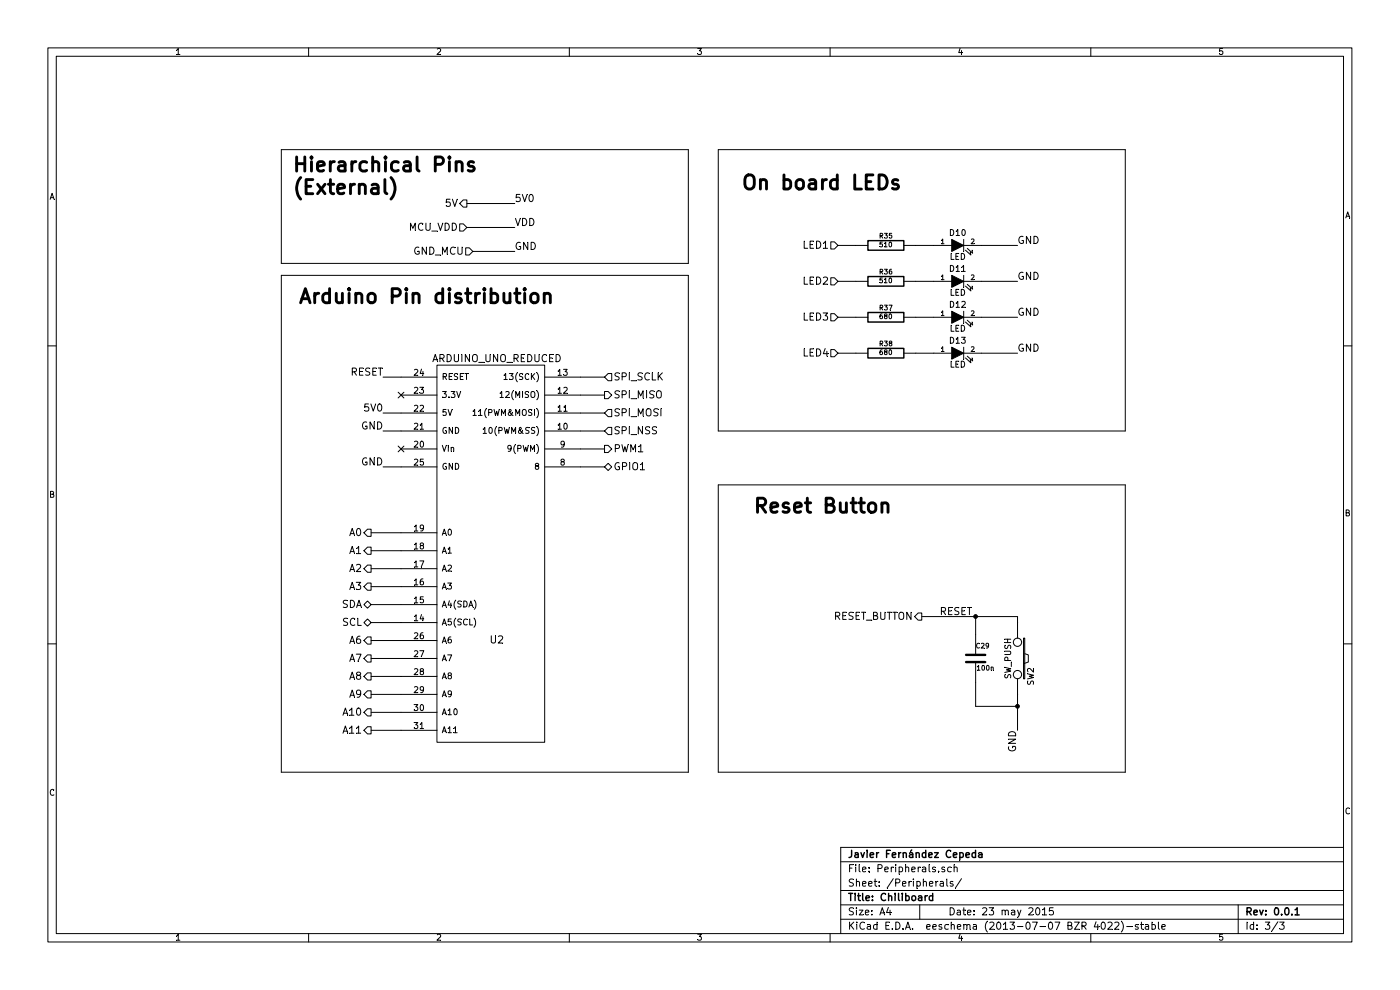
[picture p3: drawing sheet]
EESchema Schematic File Version 2
LIBS:power
LIBS:device
LIBS:transistors
LIBS:conn
LIBS:linear
LIBS:regul
LIBS:74xx
LIBS:cmos4000
LIBS:adc-dac
LIBS:memory
LIBS:xilinx
LIBS:special
LIBS:microcontrollers
LIBS:dsp
LIBS:microchip
LIBS:analog_switches
LIBS:motorola
LIBS:texas
LIBS:intel
LIBS:audio
LIBS:interface
LIBS:digital-audio
LIBS:philips
LIBS:display
LIBS:cypress
LIBS:siliconi
LIBS:opto
LIBS:atmel
LIBS:contrib
LIBS:valves
LIBS:ComponentLib
LIBS:ChefLib
LIBS:Chiliboard-cache
EELAYER 27 0
EELAYER END
$Descr A4 11693 8268
encoding utf-8
Sheet 3 3
Title "Chiliboard"
Date "23 may 2015"
Rev "0.0.1"
Comp "Javier Fernández Cepeda"
Comment1 ""
Comment2 ""
Comment3 ""
Comment4 ""
$EndDescr
Text HLabel 3950 2100 0    60   Input ~ 0
GND_MCU
Wire Wire Line
	3950 2100 4300 2100
Text Label 4300 2100 0    60   ~ 0
GND
$Comp
L SW_PUSH SW2
U 1 1
P 8500 5500
F 0 "SW2" H 8650 5610 50  0000 C CNN
F 1 "SW_PUSH" H 8500 5420 50  0000 C CNN
F 2 "~" H 8500 5500 60  0000 C CNN
F 3 "~" H 8500 5500 60  0000 C CNN
	1    8500 5500
	0    1    1    0   
$EndComp
$Comp
L C C29
U 1 1
P 8150 5500
F 0 "C29" H 8150 5600 40  0000 L CNN
F 1 "100n" H 8156 5415 40  0000 L CNN
F 2 "~" H 8188 5350 30  0000 C CNN
F 3 "~" H 8150 5500 60  0000 C CNN
	1    8150 5500
	1    0    0    -1  
$EndComp
Text Label 8500 6100 3    60   ~ 0
GND
Wire Wire Line
	8500 5800 8500 6100
Text HLabel 7700 5150 0    60   Output ~ 0
RESET_BUTTON
Wire Wire Line
	8500 5150 8500 5200
Wire Wire Line
	8150 5300 8150 5150
Wire Wire Line
	7700 5150 8500 5150
Wire Wire Line
	8150 5700 8150 5900
Wire Wire Line
	8150 5900 8500 5900
Connection ~ 8500 5900
Connection ~ 8150 5150
Text Label 7850 5150 0    60   ~ 0
RESET
Text Label 3200 3150 2    60   ~ 0
RESET
Wire Wire Line
	3350 3150 3200 3150
Text HLabel 3900 1700 0    60   Output ~ 0
5V
Text Label 4300 1700 0    60   ~ 0
5V0
Wire Wire Line
	3900 1700 4300 1700
Text Label 3200 3450 2    60   ~ 0
5V0
Wire Wire Line
	3350 3450 3200 3450
Text Label 3200 3600 2    60   ~ 0
GND
Text Label 3200 3900 2    60   ~ 0
GND
Wire Wire Line
	3200 3600 3350 3600
Text HLabel 5050 3150 2    60   Input ~ 0
SPI_SCLK
Text HLabel 5050 3300 2    60   Output ~ 0
SPI_MISO
Text HLabel 5050 3450 2    60   Input ~ 0
SPI_MOSI
Text HLabel 5050 3600 2    60   Input ~ 0
SPI_NSS
Text HLabel 5050 3750 2    60   Output ~ 0
PWM1
Text HLabel 3100 5200 0    60   BiDi ~ 0
SCL
Text HLabel 3100 5050 0    60   BiDi ~ 0
SDA
Text HLabel 3100 4450 0    60   Output ~ 0
A0
Text HLabel 3100 4600 0    60   Output ~ 0
A1
Text HLabel 3100 4750 0    60   Output ~ 0
A2
Text HLabel 3100 4900 0    60   Output ~ 0
A3
Wire Wire Line
	3350 4450 3100 4450
Wire Wire Line
	3350 4600 3100 4600
Wire Wire Line
	3350 4750 3100 4750
Wire Wire Line
	3350 4900 3100 4900
Wire Wire Line
	3350 5050 3100 5050
Wire Wire Line
	3350 5200 3100 5200
Wire Wire Line
	5050 3750 4850 3750
Wire Wire Line
	5050 3600 4850 3600
Wire Wire Line
	5050 3450 4850 3450
Wire Wire Line
	5050 3300 4850 3300
Wire Wire Line
	5050 3150 4850 3150
Text HLabel 5050 3900 2    60   BiDi ~ 0
GPIO1
Wire Wire Line
	4850 3900 5050 3900
$Comp
L LED D10
U 1 1
P 8000 2050
F 0 "D10" H 8000 2150 50  0000 C CNN
F 1 "LED" H 8000 1950 50  0000 C CNN
F 2 "~" H 8000 2050 60  0000 C CNN
F 3 "~" H 8000 2050 60  0000 C CNN
	1    8000 2050
	1    0    0    -1  
$EndComp
$Comp
L R R35
U 1 1
P 7400 2050
F 0 "R35" V 7480 2050 40  0000 C CNN
F 1 "510" V 7407 2051 40  0000 C CNN
F 2 "~" V 7330 2050 30  0000 C CNN
F 3 "~" H 7400 2050 30  0000 C CNN
	1    7400 2050
	0    -1   -1   0   
$EndComp
Wire Wire Line
	7650 2050 7800 2050
Wire Wire Line
	8200 2050 8500 2050
Wire Wire Line
	7150 2050 7000 2050
Text Label 8500 2050 0    60   ~ 0
GND
$Comp
L LED D11
U 1 1
P 8000 2350
F 0 "D11" H 8000 2450 50  0000 C CNN
F 1 "LED" H 8000 2250 50  0000 C CNN
F 2 "~" H 8000 2350 60  0000 C CNN
F 3 "~" H 8000 2350 60  0000 C CNN
	1    8000 2350
	1    0    0    -1  
$EndComp
$Comp
L R R36
U 1 1
P 7400 2350
F 0 "R36" V 7480 2350 40  0000 C CNN
F 1 "510" V 7407 2351 40  0000 C CNN
F 2 "~" V 7330 2350 30  0000 C CNN
F 3 "~" H 7400 2350 30  0000 C CNN
	1    7400 2350
	0    -1   -1   0   
$EndComp
Wire Wire Line
	7650 2350 7800 2350
Wire Wire Line
	8200 2350 8500 2350
Wire Wire Line
	7150 2350 7000 2350
Text Label 8500 2350 0    60   ~ 0
GND
$Comp
L LED D12
U 1 1
P 8000 2650
F 0 "D12" H 8000 2750 50  0000 C CNN
F 1 "LED" H 8000 2550 50  0000 C CNN
F 2 "~" H 8000 2650 60  0000 C CNN
F 3 "~" H 8000 2650 60  0000 C CNN
	1    8000 2650
	1    0    0    -1  
$EndComp
$Comp
L R R37
U 1 1
P 7400 2650
F 0 "R37" V 7480 2650 40  0000 C CNN
F 1 "680" V 7407 2651 40  0000 C CNN
F 2 "~" V 7330 2650 30  0000 C CNN
F 3 "~" H 7400 2650 30  0000 C CNN
	1    7400 2650
	0    -1   -1   0   
$EndComp
Wire Wire Line
	7650 2650 7800 2650
Wire Wire Line
	8200 2650 8500 2650
Wire Wire Line
	7150 2650 7000 2650
Text Label 8500 2650 0    60   ~ 0
GND
$Comp
L LED D13
U 1 1
P 8000 2950
F 0 "D13" H 8000 3050 50  0000 C CNN
F 1 "LED" H 8000 2850 50  0000 C CNN
F 2 "~" H 8000 2950 60  0000 C CNN
F 3 "~" H 8000 2950 60  0000 C CNN
	1    8000 2950
	1    0    0    -1  
$EndComp
$Comp
L R R38
U 1 1
P 7400 2950
F 0 "R38" V 7480 2950 40  0000 C CNN
F 1 "680" V 7407 2951 40  0000 C CNN
F 2 "~" V 7330 2950 30  0000 C CNN
F 3 "~" H 7400 2950 30  0000 C CNN
	1    7400 2950
	0    -1   -1   0   
$EndComp
Wire Wire Line
	7650 2950 7800 2950
Wire Wire Line
	8200 2950 8500 2950
Wire Wire Line
	7150 2950 7000 2950
Text Label 8500 2950 0    60   ~ 0
GND
Text HLabel 7000 2350 0    60   Input ~ 0
LED2
Text HLabel 7000 2650 0    60   Input ~ 0
LED3
Text HLabel 7000 2950 0    60   Input ~ 0
LED4
Wire Notes Line
	2350 2200 5750 2200
Wire Notes Line
	2350 1250 5750 1250
Text Notes 2450 1450 0    118  ~ 24
Hierarchical Pins\n(External)
Text Notes 6300 4300 0    118  ~ 24
Reset Button
Wire Notes Line
	6000 1250 6000 3600
Wire Notes Line
	6000 3600 9400 3600
Wire Notes Line
	9400 3600 9400 1250
Wire Notes Line
	9400 1250 6000 1250
Text Notes 6200 1600 0    118  ~ 24
On board LEDs
Wire Notes Line
	2350 2300 2350 6450
Wire Notes Line
	5750 2300 5750 6450
Wire Notes Line
	5750 2300 2350 2300
Text Notes 2500 2550 0    118  ~ 24
Arduino Pin distribution
Wire Wire Line
	3200 3900 3350 3900
NoConn ~ 3350 3750
Wire Notes Line
	6000 4050 6000 6450
Wire Notes Line
	6000 6450 9400 6450
Wire Notes Line
	9400 6450 9400 4050
Wire Notes Line
	9400 4050 6000 4050
Text HLabel 3100 5350 0    60   Output ~ 0
A6
Text HLabel 3100 5500 0    60   Output ~ 0
A7
Text HLabel 3100 5650 0    60   Output ~ 0
A8
Text HLabel 3100 5800 0    60   Output ~ 0
A9
Text HLabel 3100 5950 0    60   Output ~ 0
A10
Text HLabel 3100 6100 0    60   Output ~ 0
A11
Wire Wire Line
	3100 5350 3350 5350
Wire Wire Line
	3350 5500 3100 5500
Wire Wire Line
	3350 5650 3100 5650
Wire Wire Line
	3350 5800 3100 5800
Wire Wire Line
	3350 5950 3100 5950
Wire Wire Line
	3100 6100 3350 6100
Wire Notes Line
	5750 6450 2350 6450
$Comp
L ARDUINO_UNO_REDUCED U2
U 1 1
P 4150 4450
F 0 "U2" H 4150 3550 60  0000 C CNN
F 1 "ARDUINO_UNO_REDUCED" H 4150 5900 60  0000 C CNN
F 2 "~" H 4150 4450 60  0000 C CNN
F 3 "~" H 4150 4450 60  0000 C CNN
	1    4150 4450
	1    0    0    -1  
$EndComp
Text HLabel 7000 2050 0    60   Input ~ 0
LED1
NoConn ~ 3350 3300
Text HLabel 3900 1900 0    60   Input ~ 0
MCU_VDD
Text Label 4300 1900 0    60   ~ 0
VDD
Wire Wire Line
	4300 1900 3900 1900
Wire Notes Line
	5750 1250 5750 2200
Wire Notes Line
	2350 2200 2350 1250
$EndSCHEMATC
